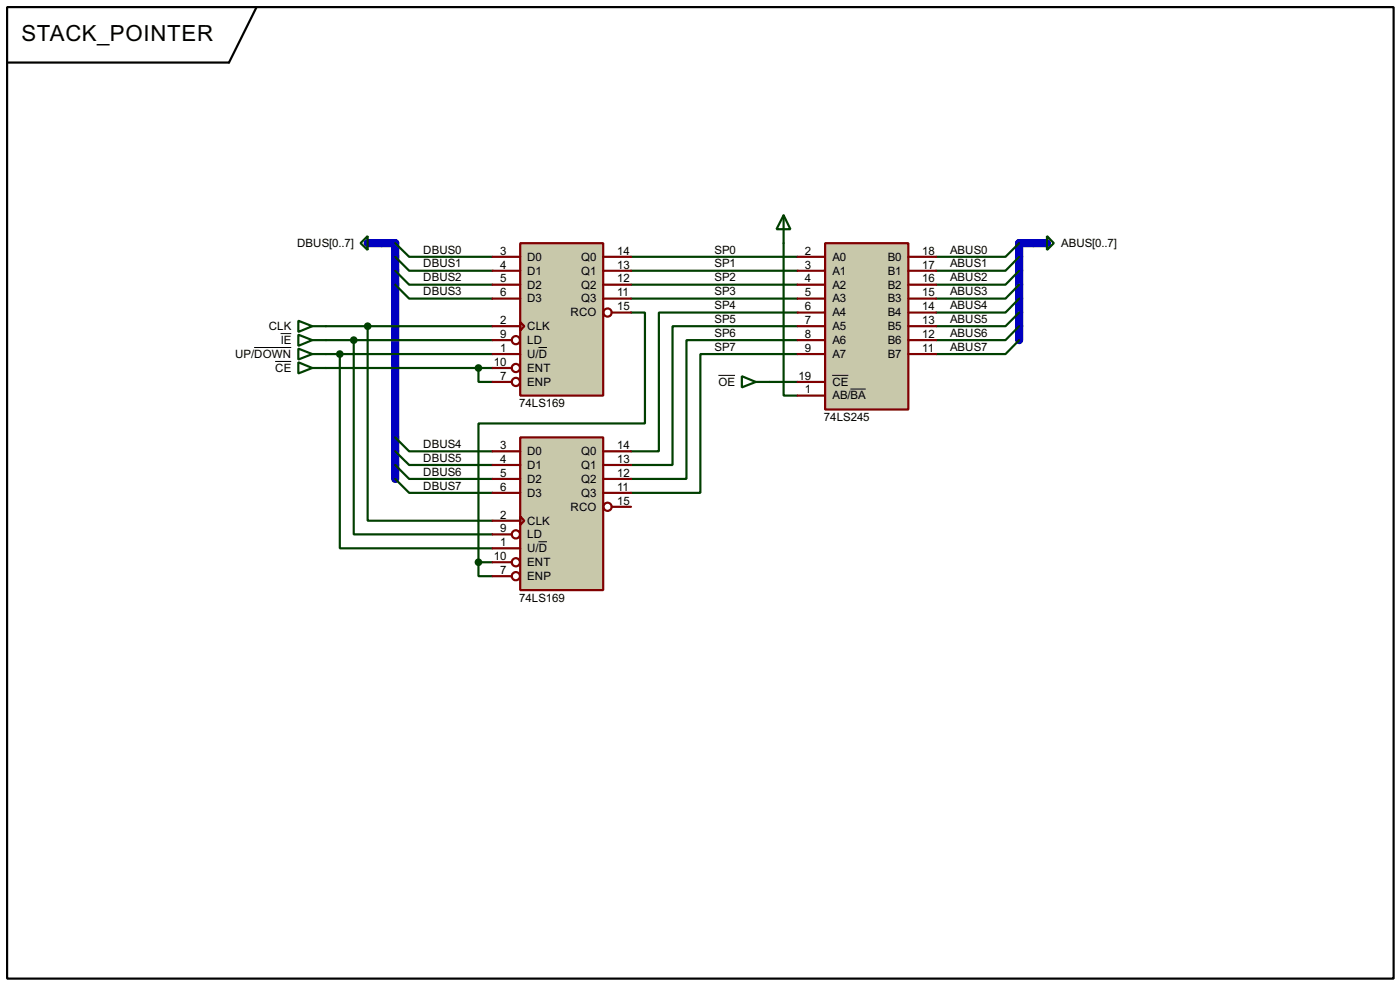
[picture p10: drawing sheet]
<svg xmlns="http://www.w3.org/2000/svg" width="256mm" height="180mm" viewBox="0 0 256 180" stroke-linecap="round" stroke-linejoin="round" font-family="sans-serif">
<path d="M69.9 44.5h2.5v43.2M189.3 44.5h-2.6v17.8" fill="none" stroke="#0000c0" stroke-width="1.5"/>
<g fill="none" stroke="#004000" stroke-width=".4">
<path d="M59.7 59.7h30.5M67.4 59.7v35.6h22.8M72.4 44.5l2.6 2.5h15.2M72.4 47l2.6 2.6h15.2M72.4 49.6l2.6 2.5h15.2M72.4 52.1l2.6 2.6h15.2M115.6 57.2h2.6v20.3h-30.5v25.4M115.6 47h30.5M115.6 49.6h30.5M115.6 52.1h30.5M115.6 54.7h30.5M143.6 44.5v27.9h2.5"/>
<path d="M146.1 57.2h-25.4v25.4h-5.1M146.1 59.7h-22.9v25.4h-7.6M186.7 59.7l-2.5 2.6h-12.7M186.7 57.2l-2.5 2.5h-12.7M186.7 54.7l-2.5 2.5h-12.7M186.7 52.1l-2.5 2.6h-12.7M186.7 49.6l-2.5 2.5h-12.7M186.7 47l-2.5 2.6h-12.7M186.7 44.5l-2.5 2.5h-12.7M59.7 62.3h30.5M59.7 64.8h30.5M59.7 67.4h30.5"/>
<path d="M62.3 64.8v35.6h27.9M64.8 62.3v35.5h25.4M87.7 67.4v2.5h2.5M141 69.9h5.1M146.1 62.3h-20.3v25.4h-10.2M146.1 64.8h-17.8v25.4h-12.7M186.7 62.3l-2.5 2.5h-12.7M72.4 80.1l2.6 2.5h15.2M72.4 82.6l2.6 2.5h15.2M72.4 85.1l2.6 2.6h15.2M72.4 87.7l2.6 2.5h15.2M87.7 102.9v2.6h2.5"/>
<path d="M87.7 102.9h2.5"/>
</g>
<path d="M1.3 1.3h254v177.8h-254zM47 1.3l-5 10.2h-40.7" fill="none" stroke="#000" stroke-width=".4"/>
<path d="M95.3 44.5h15.2v27.9h-15.2z" fill="#c8c8aa" stroke="#800000" stroke-width=".4"/>
<g fill="none" stroke="#800000" stroke-width=".4">
<path d="M90.2 47h5.1M90.2 49.6h5.1M90.2 52.1h5.1M90.2 54.7h5.1M90.2 59.7h5.1M95.3 59l.8 .7-.8 .8zM110.5 47h5.1M110.5 49.6h5.1M110.5 52.1h5.1M110.5 54.7h5.1M112.1 57.2h3.5M90.2 62.3h3.6"/>
<path d="M90.2 64.8h5.1M90.2 67.4h3.6M90.2 69.9h3.6"/>
<circle cx="111.3" cy="57.2" r=".75"/>
<circle cx="94.5" cy="62.3" r=".75"/>
<circle cx="94.5" cy="67.4" r=".75"/>
<circle cx="94.5" cy="69.9" r=".75"/>
</g>
<path d="M98.7 63.6h1.5" fill="none" stroke="#000" stroke-width=".18"/>
<path d="M95.3 80.1h15.2v27.9h-15.2z" fill="#c8c8aa" stroke="#800000" stroke-width=".4"/>
<g fill="none" stroke="#800000" stroke-width=".4">
<path d="M90.2 82.6h5.1M90.2 85.1h5.1M90.2 87.7h5.1M90.2 90.2h5.1M90.2 95.3h5.1M90.2 97.8h3.6M95.3 94.5l.8 .8-.8 .8zM110.5 82.6h5.1M110.5 85.1h5.1M110.5 87.7h5.1M110.5 90.2h5.1M112.1 92.8h3.5"/>
<path d="M90.2 100.4h5.1M90.2 102.9h3.6M90.2 105.5h3.6"/>
<circle cx="94.5" cy="97.8" r=".75"/>
<circle cx="111.3" cy="92.8" r=".75"/>
<circle cx="94.5" cy="102.9" r=".75"/>
<circle cx="94.5" cy="105.5" r=".75"/>
</g>
<path d="M98.7 99.2h1.5" fill="none" stroke="#000" stroke-width=".18"/>
<circle cx="87.6" cy="102.9" r=".5" fill="#004000" stroke="#004000" stroke-width=".4"/>
<path d="M151.2 44.5h15.2v30.5h-15.2z" fill="#c8c8aa" stroke="#800000" stroke-width=".4"/>
<g fill="none" stroke="#800000" stroke-width=".4">
<path d="M146.1 47h5.1M146.1 49.6h5.1M146.1 52.1h5.1M146.1 54.7h5.1M146.1 57.2h5.1M146.1 59.7h5.1M166.4 47h5.1M166.4 49.6h5.1M166.4 52.1h5.1M166.4 54.7h5.1M166.4 57.2h5.1M166.4 59.7h5.1"/>
<path d="M146.1 62.3h5.1M146.1 64.8h5.1M146.1 69.9h5.1M146.1 72.4h5.1M166.4 62.3h5.1M166.4 64.8h5.1"/>
</g>
<path d="M46.6 63.6h6.8M50.4 66.2h3M51.4 61.1h2M131.6 68.7h3.1M152.5 68.7h2.9M155.8 71.2h2.8" fill="none" stroke="#000" stroke-width=".18"/>
<g fill="none" stroke="#004000" stroke-width=".4">
<path d="M143.6 39.4l1.2 2.6h-2.5zM143.6 39.4v5.1M54.7 58.7l2.5 1-2.5 1.1zM57.2 59.7h2.5M66.1 44.5l1.3-1.3v2.6zM191.8 43.2l1.3 1.3-1.3 1.3zM54.7 61.3l2.5 1-2.5 1zM54.7 63.8l2.5 1-2.5 1zM54.7 66.3l2.5 1.1-2.5 1zM57.2 62.3h2.5M57.2 64.8h2.5M57.2 67.4h2.5"/>
<path d="M135.9 68.9l2.6 1-2.6 1zM138.5 69.9h2.5"/>
</g>
<path d="M67.4 44.5h2.5M189.3 44.5h2.5" fill="none" stroke="#0000c0" stroke-width="1.5"/>
<g fill="#004000" stroke="#004000" stroke-width=".4">
<circle cx="67.3" cy="59.7" r=".5"/>
<circle cx="64.8" cy="62.3" r=".5"/>
<circle cx="62.2" cy="64.8" r=".5"/>
<circle cx="87.6" cy="67.4" r=".5"/>
</g>
<text font-size="4.6" x="3.9" y="7.5">STACK_POINTER</text>
<g font-size="2.4">
<text x="54.4" y="45.2">DBUS[0..7]</text>
<text x="77.5" y="46.4">DBUS0</text>
<text x="91.6" y="46.6">3</text>
<text x="96.6" y="47.7">D0</text>
<text x="106.5" y="47.7">Q0</text>
<text x="113.1" y="46.6">14</text>
<text x="130.9" y="46.4">SP0</text>
<text x="147.5" y="46.6">2</text>
<text x="152.5" y="47.7">A0</text>
<text x="162.6" y="47.7">B0</text>
<text x="169" y="46.6">18</text>
<text x="174" y="46.4">ABUS0</text>
<text x="194.4" y="45.2">ABUS[0..7]</text>
<text x="77.5" y="49">DBUS1</text>
<text x="77.5" y="51.5">DBUS2</text>
<text x="91.6" y="49.2">4</text>
<text x="91.6" y="51.7">5</text>
<text x="96.6" y="50.3">D1</text>
<text x="96.6" y="52.8">D2</text>
<text x="106.5" y="50.3">Q1</text>
<text x="106.5" y="52.8">Q2</text>
<text x="113.1" y="49.2">13</text>
<text x="113.1" y="51.7">12</text>
<text x="130.9" y="49">SP1</text>
<text x="130.9" y="51.5">SP2</text>
<text x="147.5" y="49.2">3</text>
<text x="147.5" y="51.7">4</text>
<text x="152.5" y="50.3">A1</text>
<text x="152.5" y="52.8">A2</text>
<text x="162.6" y="50.3">B1</text>
<text x="162.6" y="52.8">B2</text>
<text x="169" y="49.2">17</text>
<text x="169" y="51.7">16</text>
<text x="174" y="51.5">ABUS2</text>
<text x="174" y="49">ABUS1</text>
<text x="77.5" y="54">DBUS3</text>
<text x="91.6" y="54.3">6</text>
<text x="91.6" y="59.3">2</text>
<text x="96.6" y="55.4">D3</text>
<text x="104.5" y="57.9">RCO</text>
<text x="106.5" y="55.4">Q3</text>
<text x="113.1" y="54.3">11</text>
<text x="113.1" y="56.8">15</text>
<text x="130.9" y="54">SP3</text>
<text x="130.9" y="56.6">SP4</text>
<text x="130.9" y="59.1">SP5</text>
<text x="147.5" y="54.3">5</text>
<text x="147.5" y="56.8">6</text>
<text x="147.5" y="59.3">7</text>
<text x="152.5" y="55.4">A3</text>
<text x="152.5" y="57.9">A4</text>
<text x="162.6" y="55.4">B3</text>
<text x="162.6" y="57.9">B4</text>
<text x="169" y="54.3">15</text>
<text x="169" y="56.8">14</text>
<text x="169" y="59.3">13</text>
<text x="174" y="59.1">ABUS5</text>
<text x="174" y="56.6">ABUS4</text>
<text x="174" y="54">ABUS3</text>
<text x="43.1" y="65.5">UP/DOWN</text>
<text x="49.2" y="60.4">CLK</text>
<text x="51.4" y="63">IE</text>
<text x="91.6" y="61.9">9</text>
<text x="91.6" y="64.4">1</text>
<text x="96.6" y="60.4">CLK</text>
<text x="96.6" y="63">LD</text>
<text x="96.6" y="65.5">U/D</text>
<text x="130.9" y="61.7">SP6</text>
<text x="130.9" y="64.2">SP7</text>
<text x="147.5" y="61.9">8</text>
<text x="147.5" y="64.4">9</text>
<text x="152.5" y="60.4">A5</text>
<text x="152.5" y="63">A6</text>
<text x="152.5" y="65.5">A7</text>
<text x="162.6" y="60.4">B5</text>
<text x="162.6" y="63">B6</text>
<text x="162.6" y="65.5">B7</text>
<text x="169" y="61.9">12</text>
<text x="169" y="64.4">11</text>
<text x="174" y="64.2">ABUS7</text>
<text x="174" y="61.7">ABUS6</text>
<text x="50.4" y="68.1">CE</text>
<text x="90.5" y="67">10</text>
<text x="91.6" y="69.5">7</text>
<text x="96.6" y="68.1">ENT</text>
<text x="96.6" y="70.6">ENP</text>
<text x="131.6" y="70.6">OE</text>
<text x="146.3" y="69.5">19</text>
<text x="147.5" y="72">1</text>
<text x="152.5" y="70.6">CE</text>
<text x="95.1" y="74.5">74LS169</text>
<text x="151" y="77.1">74LS245</text>
<text x="152.5" y="73.1">AB/BA</text>
<text x="77.5" y="82">DBUS4</text>
<text x="91.6" y="82.2">3</text>
<text x="96.6" y="83.3">D0</text>
<text x="106.5" y="83.3">Q0</text>
<text x="113.1" y="82.2">14</text>
<text x="77.5" y="84.5">DBUS5</text>
<text x="77.5" y="87.1">DBUS6</text>
<text x="77.5" y="89.6">DBUS7</text>
<text x="91.6" y="84.7">4</text>
<text x="91.6" y="87.3">5</text>
<text x="91.6" y="89.8">6</text>
<text x="96.6" y="85.8">D1</text>
<text x="96.6" y="88.4">D2</text>
<text x="106.5" y="85.8">Q1</text>
<text x="106.5" y="88.4">Q2</text>
<text x="113.1" y="84.7">13</text>
<text x="113.1" y="87.3">12</text>
<text x="113.1" y="89.8">11</text>
<text x="91.6" y="94.9">2</text>
<text x="96.6" y="90.9">D3</text>
<text x="104.5" y="93.5">RCO</text>
<text x="106.5" y="90.9">Q3</text>
<text x="113.1" y="92.4">15</text>
<text x="91.6" y="97.4">9</text>
<text x="91.6" y="100">1</text>
<text x="96.6" y="96">CLK</text>
<text x="96.6" y="98.5">LD</text>
<text x="96.6" y="101.1">U/D</text>
<text x="90.5" y="102.5">10</text>
<text x="91.6" y="105.1">7</text>
<text x="96.6" y="103.6">ENT</text>
<text x="96.6" y="106.2">ENP</text>
<text x="95.1" y="110.1">74LS169</text>
</g>
</svg>
